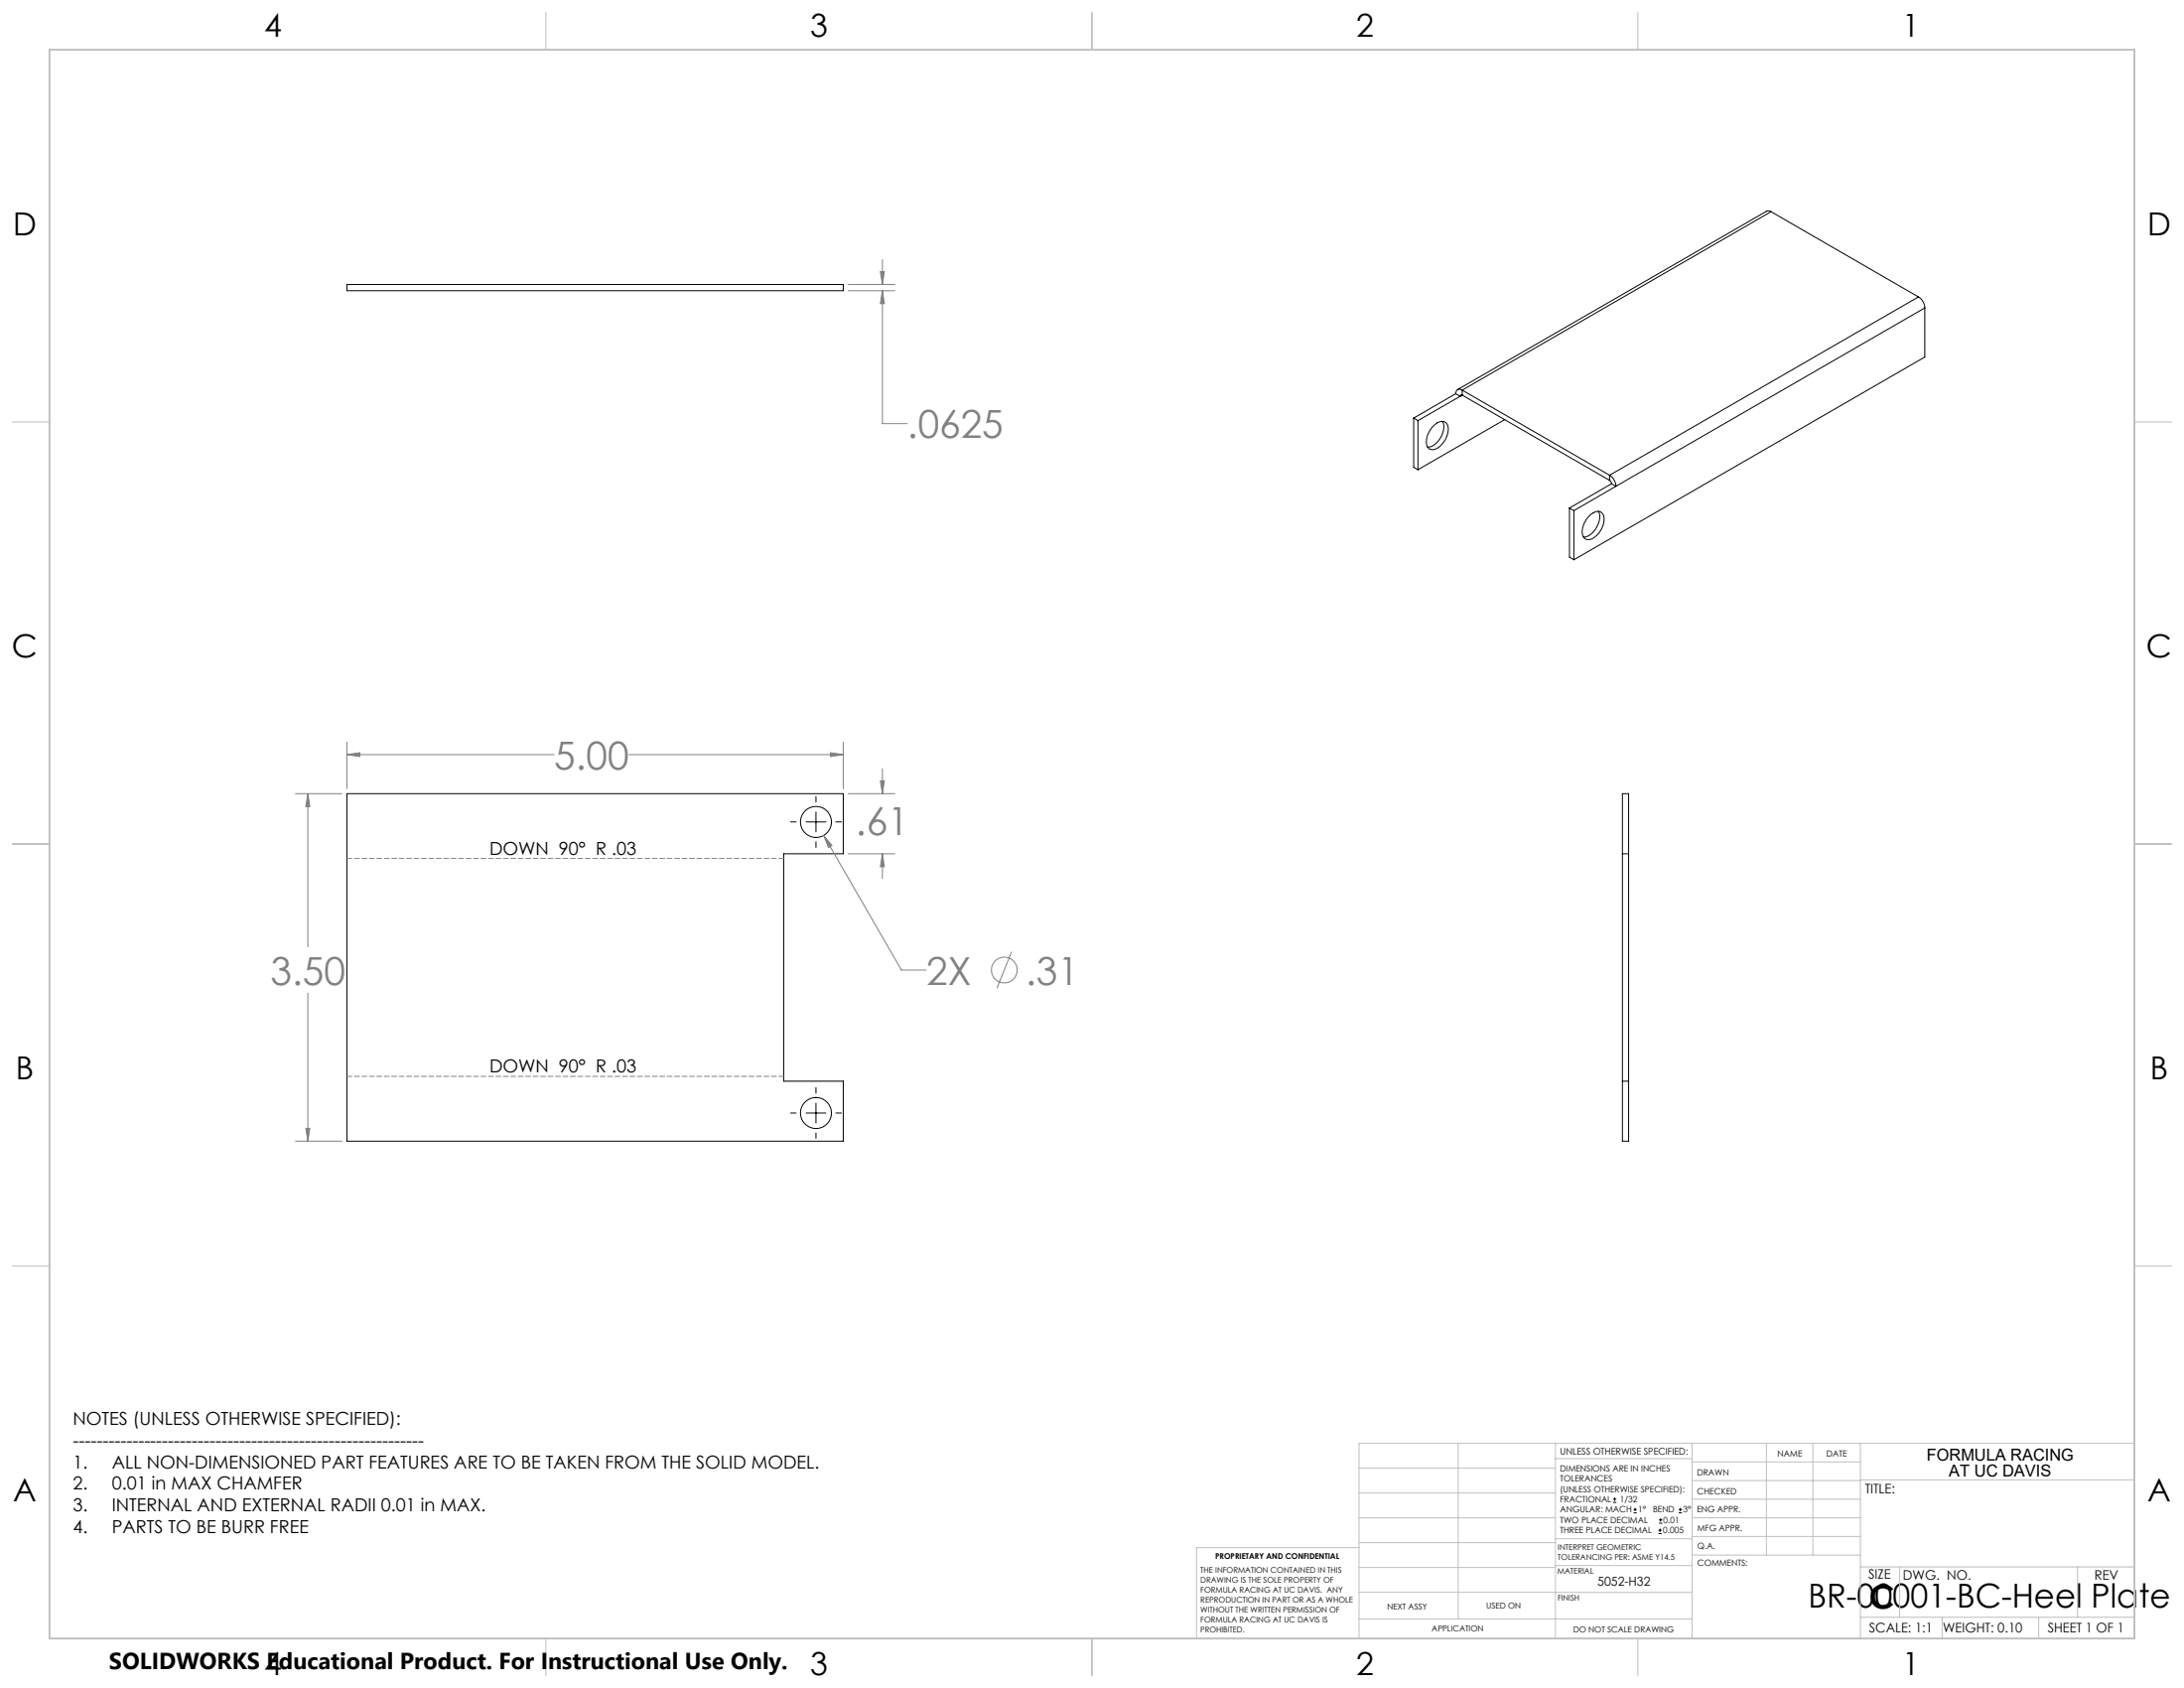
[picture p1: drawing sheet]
<svg xmlns="http://www.w3.org/2000/svg" width="559mm" height="432mm" viewBox="0 0 559 432" stroke-linecap="round" stroke-linejoin="round" font-family="sans-serif">
<g fill="none" stroke="#000" stroke-width=".25">
<path d="M453.1 54.2l-.6-.3-.5 .1-79 45.7M453.1 54.2l-79 45.6M453.1 54.2l37.8 21.8M88.8 72.8h127v1.6h-127zM490.9 76a3.4 3.4 0 0 1 1.6 2.8M490.9 76l-79.1 45.6M492.5 78.8l-79 45.6M492.5 78.8v12.5l-89.8 51.9M374.1 99.8a1 1 0 0 0-1.1-.1 1 1 0 0 0-.5 1M374.1 99.8l37.7 21.8M374.1 99.8v1.3M361.7 107v12.5l1.1 .7"/>
<path d="M361.7 107l1.1 .6M362.8 107.6v12.6M366.5 109.3a2.64 2.64 0 0 1 3.5-1.1 4.4 4.4 0 0 1-1 5.4 2.59 2.59 0 0 1-3.5 1 4.5 4.5 0 0 1 1-5.3zM369.1 107.8a5.3 5.3 0 0 1-3.3 6.5l-.5 .1M372.5 100.7l-10.8 6.3M372.5 100.7l1.1 .7M373.6 101.4l-10.8 6.2M374.1 101.1a.32 .32 0 0 0-.4-.1 .32 .32 0 0 0-.1 .4M374.1 101.1l37.7 21.8M374.1 101.1l-.5 .3M385 107.4l-22.2 12.8M401.6 130v12.5l1.1 .7"/>
<path d="M401.6 130l1.1 .6M402.7 130.6v12.6M406.8 131.9a2.14 2.14 0 0 1 3.3-.4 5.4 5.4 0 0 1-3.3 6.5 1.63 1.63 0 0 1-2-1.9 6.1 6.1 0 0 1 2-4.2zM409 130.8a5.1 5.1 0 0 1-2.1 5.9l-.8 .5-.9 .2M411.8 122.9l.5 .5v.4M411.8 121.6a3.6 3.6 0 0 1 1.7 2.8M411.8 121.6v1.3M412.3 123.8l-10.7 6.2M412.3 123.8l1.2 .6M413.5 124.4l-10.8 6.2M88.8 203h127v15.4h-15.3v58.2h15.3v15.3h-127zM202.3 210.3h1.4"/>
<path d="M206.2 210.3h5.1M208.8 203.8v1.4M208.8 207.7v5.1M208.8 215.3v1.5M213.9 210.3h1.4M415.1 203h1.6v88.9h-1.6zM415.1 218.4h1.6M208.8 278.2v1.4M415.1 276.6h1.6M202.3 284.7h1.4M206.2 284.7h5.1M208.8 282.2v5.1"/>
<path d="M208.8 289.8v1.4M213.9 284.7h1.4M412.7 384.3h.9M412.7 383.5h.9M413.1 383.1v.8M418 387h.8M418 386.2h.8M418.4 385.7v.9M424.3 392.3h.9M424.3 391.4h.9M424.5 389.6h.8M424.5 388.8h.8"/>
<path d="M424.7 391v.9M424.9 388.4v.8M429.5 387h.9M429.5 386.2h.9M429.9 385.7v.9"/>
<circle cx="208.8" cy="210.3" r="4"/>
<circle cx="208.8" cy="284.7" r="4"/>
</g>
<g fill="none" stroke="#808080" stroke-width=".25">
<path d="M217 72.8h12M217 74.4h12M225.2 69.5h1.1l-.5 3.3zM225.8 74.4l.5 3.3h-1.1zM225.8 66.4v6.4M225.8 74.4v34h6.3M88.8 193l3.3-.5v1zM88.8 189.9v11.9M88.8 193h53M160.9 193h54.9M212.5 192.5l3.3 .5-3.3 .5zM215.8 189.9v11.9"/>
<path d="M225.2 199.7h1.1l-.5 3.3zM225.8 196.7v6.3M75.6 203h11.9M78.8 203l.5 3.3h-1.1zM78.8 203v39.3M210.7 213.7l2.2 2.6-.9 .5zM210.7 213.7l19.9 34.4h6.4M217 203h12M217 218.4h12M225.8 218.4l.5 3.3h-1.1zM225.8 218.4v6.4M78.8 254v37.9"/>
<path d="M258.8 243.5l-3.7 9.3M75.6 291.9h11.9M78.2 288.6h1.1l-.5 3.3z"/>
<circle cx="256.9" cy="248.2" r="3.3"/>
</g>
<path d="M88.8 219.6h111.7M88.8 275.3h111.7" fill="none" stroke="#808080" stroke-width=".25" stroke-dasharray="1.3 .6"/>
<g fill="none" stroke="#c0c0c0" stroke-width=".25">
<path d="M139.7 3.2v9.5M279.4 3.2v9.5M419.1 3.2v9.5M3.1 107.9h9.6M546.1 107.9h9.5M3.1 215.9h9.6M546.1 215.9h9.5M3.1 323.8h9.6M546.1 323.8h9.5M347.7 375.6h50.3M373.1 369.2v44.9M398 369.2v49.9"/>
<path d="M398 373.1h34.9M432.9 369.2v49.9M432.9 378.7h43.1M432.9 374h43.1M451.9 369.2v28.6M463.8 369.2v28.6M476 369.2v49.9M476 378.6h70.1M546.1 369.2h-198.4v49.9M347.7 394.6h50.3M347.7 388.3h50.3M347.7 381.9h50.3"/>
<path d="M347.7 395.9h-41.6v23.2M398 393.6h35M432.9 383.5h43.1M432.9 388.3h43.1M432.9 393h43.1M433 397.8h43M139.7 419.1v9.6M279.4 419.1v9.6M347.7 414.1h85.2M347.7 401h50.3M347.7 407.3h50.3M398 407.4h34.9"/>
<path d="M398 400.5h35M419.1 419.1v9.6M476 413.7h70.1M476 400.8h70.1M486.1 400.8v12.9M496.9 413.7v5.4M521.6 413.7v5.4M531.6 400.8v12.9"/>
</g>
<path d="M12.7 12.7h533.4v406.4h-533.4z" fill="none" stroke="#c0c0c0" stroke-width=".5"/>
<path d="M212.5 192.5l3.3 .5-3.3 .5zM88.8 193l3.3-.5v1zM78.8 203l.5 3.3h-1.1zM78.2 288.6h1.1l-.5 3.3zM210.7 213.7l1.3 3.1 .9-.5zM225.8 218.4l.5 3.3h-1.1zM225.2 199.7h1.1l-.5 3.3zM225.2 69.5h1.1l-.5 3.3zM225.8 74.4l.5 3.3h-1.1z" fill="#808080"/>
<g font-size="9.9" fill="#808080">
<text x="232.1" y="112.1">.0625</text>
<text x="141.8" y="196.8">5.00</text>
<text x="218.9" y="213.7">.61</text>
<text x="69.2" y="251.9">3.50</text>
<text x="237" y="251.9">2X</text>
<text x="262.4" y="251.9">.31</text>
</g>
<g font-size="8.5">
<text x="462.6" y="411.3">BR-00001-BC-Heel Plate</text>
<text x="478.3" y="411.4">C</text>
</g>
<g font-size="8.1">
<text x="67.6" y="9.3">4</text>
<text x="207.3" y="9.3">3</text>
<text x="347" y="9.3">2</text>
<text x="486.7" y="9.3">1</text>
<text x="3.3" y="60.1">D</text>
<text x="549.4" y="60.1">D</text>
<text x="3" y="168">C</text>
<text x="549.1" y="168">C</text>
<text x="4" y="276">B</text>
<text x="550.1" y="276">B</text>
<text x="3.3" y="383.9">A</text>
<text x="549.4" y="383.9">A</text>
<text x="67.6" y="428.4">4</text>
<text x="207.3" y="428.4">3</text>
<text x="347" y="428.4">2</text>
<text x="486.7" y="428.4">1</text>
</g>
<text font-size="5.9" x="27.9" y="427">SOLIDWORKS Educational Product. For Instructional Use Only.</text>
<g font-size="4.6">
<text x="125.2" y="218.6">DOWN 90° R .03</text>
<text x="125.2" y="274.3">DOWN 90° R .03</text>
<text x="18.6" y="364.4">NOTES (UNLESS OTHERWISE SPECIFIED):</text>
<text x="18.6" y="370">-----------------------------------------------------------</text>
<text x="18.6" y="375.5">1.</text>
<text x="28.7" y="375.5">ALL NON-DIMENSIONED PART FEATURES ARE TO BE TAKEN FROM THE SOLID MODEL.</text>
<text x="18.6" y="381.1">2.</text>
<text x="28.7" y="381.1">0.01 in MAX CHAMFER</text>
<text x="18.6" y="386.7">3.</text>
<text x="28.7" y="386.7">INTERNAL AND EXTERNAL RADII 0.01 in MAX.</text>
<text x="18.6" y="392.3">4.</text>
<text x="28.7" y="392.3">PARTS TO BE BURR FREE</text>
</g>
<g font-size="4.2">
<text x="493" y="373.5">FORMULA RACING</text>
<text x="498.7" y="377.8">AT UC DAVIS</text>
</g>
<g font-size="3.4">
<text x="477.2" y="381.9">TITLE:</text>
<text x="478.1" y="404">SIZE</text>
<text x="486.9" y="404">DWG. NO.</text>
<text x="535.9" y="404.1">REV</text>
<text x="478.2" y="417.6">SCALE: 1:1</text>
<text x="497.1" y="417.7">WEIGHT: 0.10</text>
<text x="523.9" y="417.6">SHEET 1 OF 1</text>
</g>
<text font-size="3.2" x="408.8" y="405.7">5052-H32</text>
<text font-size="2.4" x="399.2" y="372.1">UNLESS OTHERWISE SPECIFIED:</text>
<g font-size="2.2">
<text x="399.2" y="376.4">DIMENSIONS ARE IN INCHES</text>
<text x="434.2" y="377.3">DRAWN</text>
<text x="454.8" y="372.5">NAME</text>
<text x="467.3" y="372.6">DATE</text>
<text x="399.2" y="379">TOLERANCES</text>
<text x="399.2" y="381.7">(UNLESS OTHERWISE SPECIFIED):</text>
<text x="434.3" y="382.2">CHECKED</text>
<text x="399.2" y="389.6">TWO PLACE DECIMAL</text>
<text x="399.2" y="384.3">FRACTIONAL</text>
<text x="399.2" y="387">ANGULAR: MACH</text>
<text x="414.5" y="384.3">1/32</text>
<text x="419.1" y="387">1°</text>
<text x="422.9" y="387">BEND</text>
<text x="425.6" y="389.6">0.01</text>
<text x="430.6" y="387">3°</text>
<text x="434.2" y="386.9">ENG APPR.</text>
<text x="399.2" y="392.3">THREE PLACE DECIMAL</text>
<text x="425.5" y="392.3">0.005</text>
<text x="434.3" y="391.6">MFG APPR.</text>
<text x="434.3" y="396.3">Q.A.</text>
<text x="434.3" y="400.5">COMMENTS:</text>
</g>
<g font-size="2.1">
<text x="354.9" y="411.6">NEXT ASSY</text>
<text x="380.3" y="411.6">USED ON</text>
<text x="366.3" y="417.4">APPLICATION</text>
<text x="402.5" y="417.5">DO NOT SCALE DRAWING</text>
</g>
<g font-size="2">
<text x="310.9" y="398.8">PROPRIETARY AND CONFIDENTIAL</text>
<text x="398.6" y="396.5">INTERPRET GEOMETRIC</text>
<text x="398.6" y="399">TOLERANCING PER: ASME Y14.5</text>
<text x="307.2" y="402.4">THE INFORMATION CONTAINED IN THIS</text>
<text x="307.2" y="404.9">DRAWING IS THE SOLE PROPERTY OF</text>
<text x="307.2" y="407.5">FORMULA RACING AT UC DAVIS. ANY</text>
<text x="398.5" y="402.6">MATERIAL</text>
<text x="307.2" y="410">REPRODUCTION IN PART OR AS A WHOLE</text>
<text x="307.2" y="412.5">WITHOUT THE WRITTEN PERMISSION OF</text>
<text x="398.5" y="409.4">FINISH</text>
<text x="307.2" y="415">FORMULA RACING AT UC DAVIS IS</text>
<text x="307.2" y="417.6">PROHIBITED.</text>
</g>
</svg>
